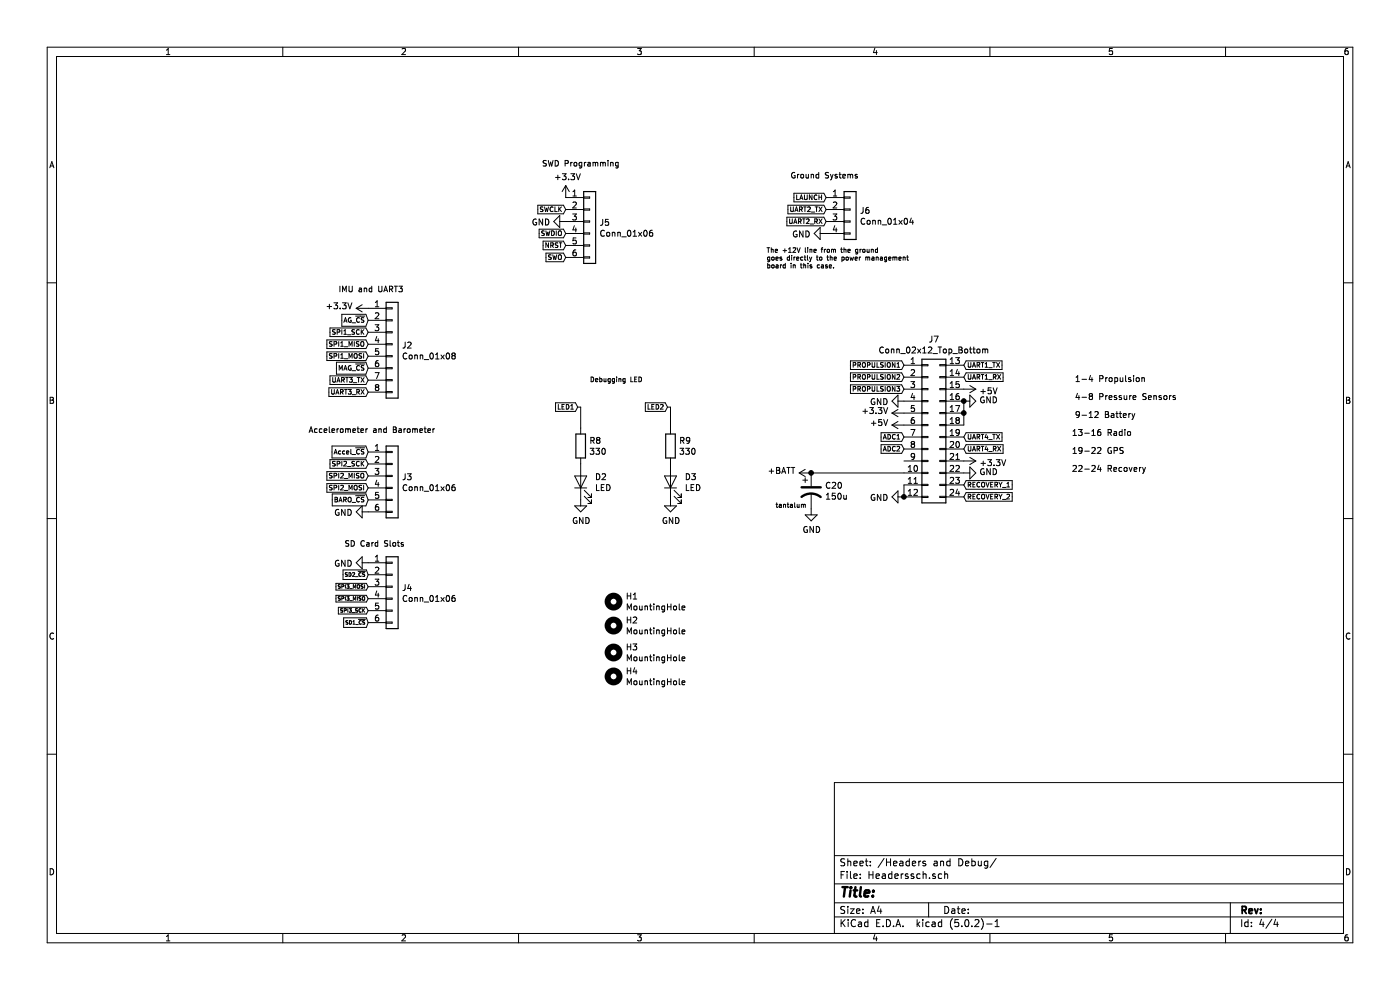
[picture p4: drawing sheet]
EESchema Schematic File Version 4
LIBS:AndromedaV3-cache
EELAYER 26 0
EELAYER END
$Descr A4 11693 8268
encoding utf-8
Sheet 4 4
Title ""
Date ""
Rev ""
Comp ""
Comment1 ""
Comment2 ""
Comment3 ""
Comment4 ""
$EndDescr
$Comp
L Device:R R8
U 1 1
P 4850 3725
F 0 "R8" H 4920 3771 50  0000 L CNN
F 1 "330" H 4920 3680 50  0000 L CNN
F 2 "Resistors_SMD:R_0603" V 4780 3725 50  0001 C CNN
F 3 "~" H 4850 3725 50  0001 C CNN
	1    4850 3725
	1    0    0    -1  
$EndComp
$Comp
L Device:R R9
U 1 1
P 5600 3725
F 0 "R9" H 5670 3771 50  0000 L CNN
F 1 "330" H 5670 3680 50  0000 L CNN
F 2 "Resistors_SMD:R_0603" V 5530 3725 50  0001 C CNN
F 3 "~" H 5600 3725 50  0001 C CNN
	1    5600 3725
	1    0    0    -1  
$EndComp
$Comp
L Device:LED D2
U 1 1
P 4850 4025
F 0 "D2" V 4888 3908 50  0000 R CNN
F 1 "LED" V 4797 3908 50  0000 R CNN
F 2 "LEDs:LED_0805" H 4850 4025 50  0001 C CNN
F 3 "~" H 4850 4025 50  0001 C CNN
	1    4850 4025
	0    -1   -1   0   
$EndComp
$Comp
L Device:LED D3
U 1 1
P 5600 4025
F 0 "D3" V 5638 3908 50  0000 R CNN
F 1 "LED" V 5547 3908 50  0000 R CNN
F 2 "LEDs:LED_0805" H 5600 4025 50  0001 C CNN
F 3 "~" H 5600 4025 50  0001 C CNN
	1    5600 4025
	0    -1   -1   0   
$EndComp
$Comp
L power:GND #PWR031
U 1 1
P 4850 4175
F 0 "#PWR031" H 4850 3925 50  0001 C CNN
F 1 "GND" H 4855 4002 50  0000 C CNN
F 2 "" H 4850 4175 50  0001 C CNN
F 3 "" H 4850 4175 50  0001 C CNN
	1    4850 4175
	1    0    0    -1  
$EndComp
$Comp
L power:GND #PWR032
U 1 1
P 5600 4175
F 0 "#PWR032" H 5600 3925 50  0001 C CNN
F 1 "GND" H 5605 4002 50  0000 C CNN
F 2 "" H 5600 4175 50  0001 C CNN
F 3 "" H 5600 4175 50  0001 C CNN
	1    5600 4175
	1    0    0    -1  
$EndComp
Text GLabel 4825 3400 0    39   Input ~ 0
LED1
Text GLabel 5575 3400 0    39   Input ~ 0
LED2
Wire Wire Line
	5600 3575 5600 3400
Wire Wire Line
	5600 3400 5575 3400
Wire Wire Line
	4850 3575 4850 3400
Wire Wire Line
	4850 3400 4825 3400
Text Notes 4925 3200 0    39   ~ 0
Debugging LED
$Comp
L Connector_Generic:Conn_01x06 J5
U 1 1
P 4925 1850
F 0 "J5" H 5005 1842 50  0000 L CNN
F 1 "Conn_01x06" H 5005 1751 50  0000 L CNN
F 2 "SOAR_Library:PinHeader_1x06_P2.54mm_Vertical" H 4925 1850 50  0001 C CNN
F 3 "~" H 4925 1850 50  0001 C CNN
	1    4925 1850
	1    0    0    -1  
$EndComp
$Comp
L power:+3.3V #PWR029
U 1 1
P 4725 1650
F 0 "#PWR029" H 4725 1500 50  0001 C CNN
F 1 "+3.3V" H 4740 1823 50  0000 C CNN
F 2 "" H 4725 1650 50  0001 C CNN
F 3 "" H 4725 1650 50  0001 C CNN
	1    4725 1650
	1    0    0    -1  
$EndComp
Text GLabel 4725 2150 0    39   Input ~ 0
SWO
Text GLabel 4725 1950 0    39   Input ~ 0
SWDIO
Text GLabel 4725 1750 0    39   Input ~ 0
SWCLK
Text GLabel 4725 2050 0    39   Input ~ 0
NRST
$Comp
L power:GND #PWR030
U 1 1
P 4725 1850
F 0 "#PWR030" H 4725 1600 50  0001 C CNN
F 1 "GND" V 4730 1722 50  0000 R CNN
F 2 "" H 4725 1850 50  0001 C CNN
F 3 "" H 4725 1850 50  0001 C CNN
	1    4725 1850
	0    1    1    0   
$EndComp
Text Notes 4525 1400 0    47   ~ 0
SWD Programming
Text GLabel 6900 1750 0    39   Input ~ 0
UART2_TX
Text GLabel 6900 1850 0    39   Input ~ 0
UART2_RX
Text GLabel 6900 1650 0    39   Input ~ 0
LAUNCH
$Comp
L power:GND #PWR035
U 1 1
P 6900 1950
F 0 "#PWR035" H 6900 1700 50  0001 C CNN
F 1 "GND" V 6905 1822 50  0000 R CNN
F 2 "" H 6900 1950 50  0001 C CNN
F 3 "" H 6900 1950 50  0001 C CNN
	1    6900 1950
	0    1    1    0   
$EndComp
Text Notes 6600 1500 0    47   ~ 0
Ground Systems
$Comp
L Mechanical:MountingHole H4
U 1 1
P 5125 5650
F 0 "H4" H 5225 5696 50  0000 L CNN
F 1 "MountingHole" H 5225 5605 50  0000 L CNN
F 2 "Mounting_Holes:MountingHole_3.2mm_M3" H 5125 5650 50  0001 C CNN
F 3 "~" H 5125 5650 50  0001 C CNN
	1    5125 5650
	1    0    0    -1  
$EndComp
$Comp
L Mechanical:MountingHole H2
U 1 1
P 5125 5225
F 0 "H2" H 5225 5271 50  0000 L CNN
F 1 "MountingHole" H 5225 5180 50  0000 L CNN
F 2 "Mounting_Holes:MountingHole_3.2mm_M3" H 5125 5225 50  0001 C CNN
F 3 "~" H 5125 5225 50  0001 C CNN
	1    5125 5225
	1    0    0    -1  
$EndComp
$Comp
L Mechanical:MountingHole H3
U 1 1
P 5125 5450
F 0 "H3" H 5225 5496 50  0000 L CNN
F 1 "MountingHole" H 5225 5405 50  0000 L CNN
F 2 "Mounting_Holes:MountingHole_3.2mm_M3" H 5125 5450 50  0001 C CNN
F 3 "~" H 5125 5450 50  0001 C CNN
	1    5125 5450
	1    0    0    -1  
$EndComp
$Comp
L Mechanical:MountingHole H1
U 1 1
P 5125 5025
F 0 "H1" H 5225 5071 50  0000 L CNN
F 1 "MountingHole" H 5225 4980 50  0000 L CNN
F 2 "Mounting_Holes:MountingHole_3.2mm_M3" H 5125 5025 50  0001 C CNN
F 3 "~" H 5125 5025 50  0001 C CNN
	1    5125 5025
	1    0    0    -1  
$EndComp
$Comp
L Connector_Generic:Conn_02x12_Top_Bottom J7
U 1 1
P 7750 3550
F 0 "J7" H 7800 4267 50  0000 C CNN
F 1 "Conn_02x12_Top_Bottom" H 7800 4176 50  0000 C CNN
F 2 "SOAR_Library:Pin_Header_Straight_2x12_Pitch2.54mm" H 7750 3550 50  0001 C CNN
F 3 "~" H 7750 3550 50  0001 C CNN
	1    7750 3550
	1    0    0    -1  
$EndComp
$Comp
L power:GND #PWR034
U 1 1
P 6775 4250
F 0 "#PWR034" H 6775 4000 50  0001 C CNN
F 1 "GND" H 6780 4077 50  0000 C CNN
F 2 "" H 6775 4250 50  0001 C CNN
F 3 "" H 6775 4250 50  0001 C CNN
	1    6775 4250
	1    0    0    -1  
$EndComp
Text Notes 6475 4250 0    39   ~ 0
tantalum
$Comp
L power:GND #PWR041
U 1 1
P 8050 3350
F 0 "#PWR041" H 8050 3100 50  0001 C CNN
F 1 "GND" V 8055 3222 50  0000 R CNN
F 2 "" H 8050 3350 50  0001 C CNN
F 3 "" H 8050 3350 50  0001 C CNN
	1    8050 3350
	0    -1   -1   0   
$EndComp
$Comp
L power:+BATT #PWR033
U 1 1
P 6775 3950
F 0 "#PWR033" H 6775 3800 50  0001 C CNN
F 1 "+BATT" V 6790 4078 50  0000 L CNN
F 2 "" H 6775 3950 50  0001 C CNN
F 3 "" H 6775 3950 50  0001 C CNN
	1    6775 3950
	0    -1   -1   0   
$EndComp
$Comp
L power:GND #PWR043
U 1 1
P 8050 3950
F 0 "#PWR043" H 8050 3700 50  0001 C CNN
F 1 "GND" V 8055 3822 50  0000 R CNN
F 2 "" H 8050 3950 50  0001 C CNN
F 3 "" H 8050 3950 50  0001 C CNN
	1    8050 3950
	0    -1   -1   0   
$EndComp
$Comp
L power:+3.3V #PWR042
U 1 1
P 8050 3850
F 0 "#PWR042" H 8050 3700 50  0001 C CNN
F 1 "+3.3V" V 8065 3978 50  0000 L CNN
F 2 "" H 8050 3850 50  0001 C CNN
F 3 "" H 8050 3850 50  0001 C CNN
	1    8050 3850
	0    1    1    0   
$EndComp
Text GLabel 8050 3050 2    39   Input ~ 0
UART1_TX
Text GLabel 8050 3150 2    39   Input ~ 0
UART1_RX
Text GLabel 8050 3650 2    39   Input ~ 0
UART4_TX
Text GLabel 8050 3750 2    39   Input ~ 0
UART4_RX
Text GLabel 8050 4050 2    39   Input ~ 0
RECOVERY_1
Text GLabel 8050 4150 2    39   Input ~ 0
RECOVERY_2
Text Notes 8950 3650 0    50   ~ 0
13-16 Radio 
Text Notes 8975 3500 0    50   ~ 0
9-12 Battery
Text Notes 8950 3800 0    50   ~ 0
19-22 GPS
Text Notes 8950 3950 0    50   ~ 0
22-24 Recovery
$Comp
L power:+5V #PWR038
U 1 1
P 7550 3550
F 0 "#PWR038" H 7550 3400 50  0001 C CNN
F 1 "+5V" V 7565 3678 50  0000 L CNN
F 2 "" H 7550 3550 50  0001 C CNN
F 3 "" H 7550 3550 50  0001 C CNN
	1    7550 3550
	0    -1   -1   0   
$EndComp
$Comp
L power:+3.3V #PWR037
U 1 1
P 7550 3450
F 0 "#PWR037" H 7550 3300 50  0001 C CNN
F 1 "+3.3V" V 7565 3578 50  0000 L CNN
F 2 "" H 7550 3450 50  0001 C CNN
F 3 "" H 7550 3450 50  0001 C CNN
	1    7550 3450
	0    -1   -1   0   
$EndComp
$Comp
L power:GND #PWR036
U 1 1
P 7550 3350
F 0 "#PWR036" H 7550 3100 50  0001 C CNN
F 1 "GND" V 7555 3222 50  0000 R CNN
F 2 "" H 7550 3350 50  0001 C CNN
F 3 "" H 7550 3350 50  0001 C CNN
	1    7550 3350
	0    1    1    0   
$EndComp
Text GLabel 7550 3250 0    39   Input ~ 0
PROPULSION3
Text GLabel 7550 3050 0    39   Input ~ 0
PROPULSION1
Text GLabel 7550 3150 0    39   Input ~ 0
PROPULSION2
Text GLabel 7550 3650 0    39   Input ~ 0
ADC1
Text GLabel 7550 3750 0    39   Input ~ 0
ADC2
Text Notes 8975 3200 0    50   ~ 0
1-4 Propulsion
Text Notes 8975 3350 0    50   ~ 0
4-8 Pressure Sensors
$Comp
L power:GND #PWR039
U 1 1
P 7550 4150
F 0 "#PWR039" H 7550 3900 50  0001 C CNN
F 1 "GND" V 7555 4022 50  0000 R CNN
F 2 "" H 7550 4150 50  0001 C CNN
F 3 "" H 7550 4150 50  0001 C CNN
	1    7550 4150
	0    1    1    0   
$EndComp
Connection ~ 7550 4150
Wire Wire Line
	7550 4050 7550 4150
$Comp
L Device:CP1 C20
U 1 1
P 6775 4100
F 0 "C20" H 6890 4146 50  0000 L CNN
F 1 "150u" H 6890 4055 50  0000 L CNN
F 2 "Capacitors_Tantalum_SMD:CP_Tantalum_Case-D_EIA-7343-31_Reflow" H 6775 4100 50  0001 C CNN
F 3 "~" H 6775 4100 50  0001 C CNN
	1    6775 4100
	1    0    0    -1  
$EndComp
Connection ~ 6775 3950
Wire Wire Line
	8050 3550 8050 3450
Connection ~ 8050 3350
Connection ~ 8050 3450
Wire Wire Line
	8050 3450 8050 3350
$Comp
L Connector_Generic:Conn_01x04 J6
U 1 1
P 7100 1750
F 0 "J6" H 7180 1742 50  0000 L CNN
F 1 "Conn_01x04" H 7180 1651 50  0000 L CNN
F 2 "SOAR_Library:Molex_Micro-Fit_3.0_43045-0400_2x02_P3.00mm_Horizontal" H 7100 1750 50  0001 C CNN
F 3 "~" H 7100 1750 50  0001 C CNN
	1    7100 1750
	1    0    0    -1  
$EndComp
Text Notes 6400 2250 0    39   ~ 0
The +12V line from the ground\ngoes directly to the power management \nboard in this case.
Wire Wire Line
	6775 3950 7550 3950
$Comp
L power:+5V #PWR040
U 1 1
P 8050 3250
F 0 "#PWR040" H 8050 3100 50  0001 C CNN
F 1 "+5V" V 8065 3378 50  0000 L CNN
F 2 "" H 8050 3250 50  0001 C CNN
F 3 "" H 8050 3250 50  0001 C CNN
	1    8050 3250
	0    1    1    0   
$EndComp
Text GLabel 3075 5200 0    30   Input ~ 0
SD1_~CS
Text GLabel 3075 4900 0    30   Input ~ 0
SPI3_MOSI
Text GLabel 3075 5100 0    30   Input ~ 0
SPI3_SCK
Text GLabel 3075 5000 0    30   Input ~ 0
SPI3_MISO
Text GLabel 3075 3775 0    39   Input ~ 0
Accel_~CS
Text GLabel 3075 4175 0    39   Input ~ 0
BARO_~CS
Text GLabel 3075 2675 0    39   Input ~ 0
AG_~CS
Text GLabel 3075 2875 0    39   Input ~ 0
SPI1_MISO
Text GLabel 3075 2775 0    39   Input ~ 0
SPI1_SCK
Text GLabel 3075 2975 0    39   Input ~ 0
SPI1_MOSI
Text GLabel 3075 3075 0    39   Input ~ 0
MAG_~CS
Text GLabel 3075 3875 0    39   Input ~ 0
SPI2_SCK
Text GLabel 3075 3975 0    39   Input ~ 0
SPI2_MISO
Text GLabel 3075 4075 0    39   Input ~ 0
SPI2_MOSI
$Comp
L Connector_Generic:Conn_01x08 J?
U 1 1
P 3275 2875
AR Path="/59D0812B/5C81608D" Ref="J?"  Part="1" 
AR Path="/5A1CBF33/5C81608D" Ref="J2"  Part="1" 
F 0 "J2" H 3355 2867 50  0000 L CNN
F 1 "Conn_01x08" H 3355 2776 50  0000 L CNN
F 2 "SOAR_Library:PinHeader_1x08_P2.54mm_Vertical" H 3275 2875 50  0001 C CNN
F 3 "~" H 3275 2875 50  0001 C CNN
	1    3275 2875
	1    0    0    -1  
$EndComp
$Comp
L Connector_Generic:Conn_01x06 J?
U 1 1
P 3275 3975
AR Path="/59D0812B/5C816094" Ref="J?"  Part="1" 
AR Path="/5A1CBF33/5C816094" Ref="J3"  Part="1" 
F 0 "J3" H 3355 3967 50  0000 L CNN
F 1 "Conn_01x06" H 3355 3876 50  0000 L CNN
F 2 "SOAR_Library:PinHeader_1x06_P2.54mm_Vertical" H 3275 3975 50  0001 C CNN
F 3 "~" H 3275 3975 50  0001 C CNN
	1    3275 3975
	1    0    0    -1  
$EndComp
$Comp
L Connector_Generic:Conn_01x06 J?
U 1 1
P 3275 4900
AR Path="/59D0812B/5C81609B" Ref="J?"  Part="1" 
AR Path="/5A1CBF33/5C81609B" Ref="J4"  Part="1" 
F 0 "J4" H 3355 4892 50  0000 L CNN
F 1 "Conn_01x06" H 3355 4801 50  0000 L CNN
F 2 "SOAR_Library:PinHeader_1x06_P2.54mm_Vertical" H 3275 4900 50  0001 C CNN
F 3 "~" H 3275 4900 50  0001 C CNN
	1    3275 4900
	1    0    0    -1  
$EndComp
$Comp
L power:+3.3V #PWR?
U 1 1
P 3075 2575
AR Path="/59D0812B/5C8160A2" Ref="#PWR?"  Part="1" 
AR Path="/5A1CBF33/5C8160A2" Ref="#PWR026"  Part="1" 
F 0 "#PWR026" H 3075 2425 50  0001 C CNN
F 1 "+3.3V" V 3090 2703 50  0000 L CNN
F 2 "" H 3075 2575 50  0001 C CNN
F 3 "" H 3075 2575 50  0001 C CNN
	1    3075 2575
	0    -1   -1   0   
$EndComp
$Comp
L power:GND #PWR?
U 1 1
P 3075 4275
AR Path="/59D0812B/5C8160A8" Ref="#PWR?"  Part="1" 
AR Path="/5A1CBF33/5C8160A8" Ref="#PWR027"  Part="1" 
F 0 "#PWR027" H 3075 4025 50  0001 C CNN
F 1 "GND" V 3080 4147 50  0000 R CNN
F 2 "" H 3075 4275 50  0001 C CNN
F 3 "" H 3075 4275 50  0001 C CNN
	1    3075 4275
	0    1    1    0   
$EndComp
$Comp
L power:GND #PWR?
U 1 1
P 3075 4700
AR Path="/59D0812B/5C8160AE" Ref="#PWR?"  Part="1" 
AR Path="/5A1CBF33/5C8160AE" Ref="#PWR028"  Part="1" 
F 0 "#PWR028" H 3075 4450 50  0001 C CNN
F 1 "GND" V 3080 4572 50  0000 R CNN
F 2 "" H 3075 4700 50  0001 C CNN
F 3 "" H 3075 4700 50  0001 C CNN
	1    3075 4700
	0    1    1    0   
$EndComp
Text GLabel 3075 3175 0    39   Input ~ 0
UART3_TX
Text GLabel 3075 3275 0    39   Input ~ 0
UART3_RX
Text GLabel 3075 4800 0    31   Input ~ 0
SD2_~CS
Text Notes 2825 2450 0    47   ~ 0
IMU and UART3
Text Notes 2575 3625 0    47   ~ 0
Accelerometer and Barometer
Text Notes 2875 4575 0    47   ~ 0
SD Card Slots
$EndSCHEMATC
